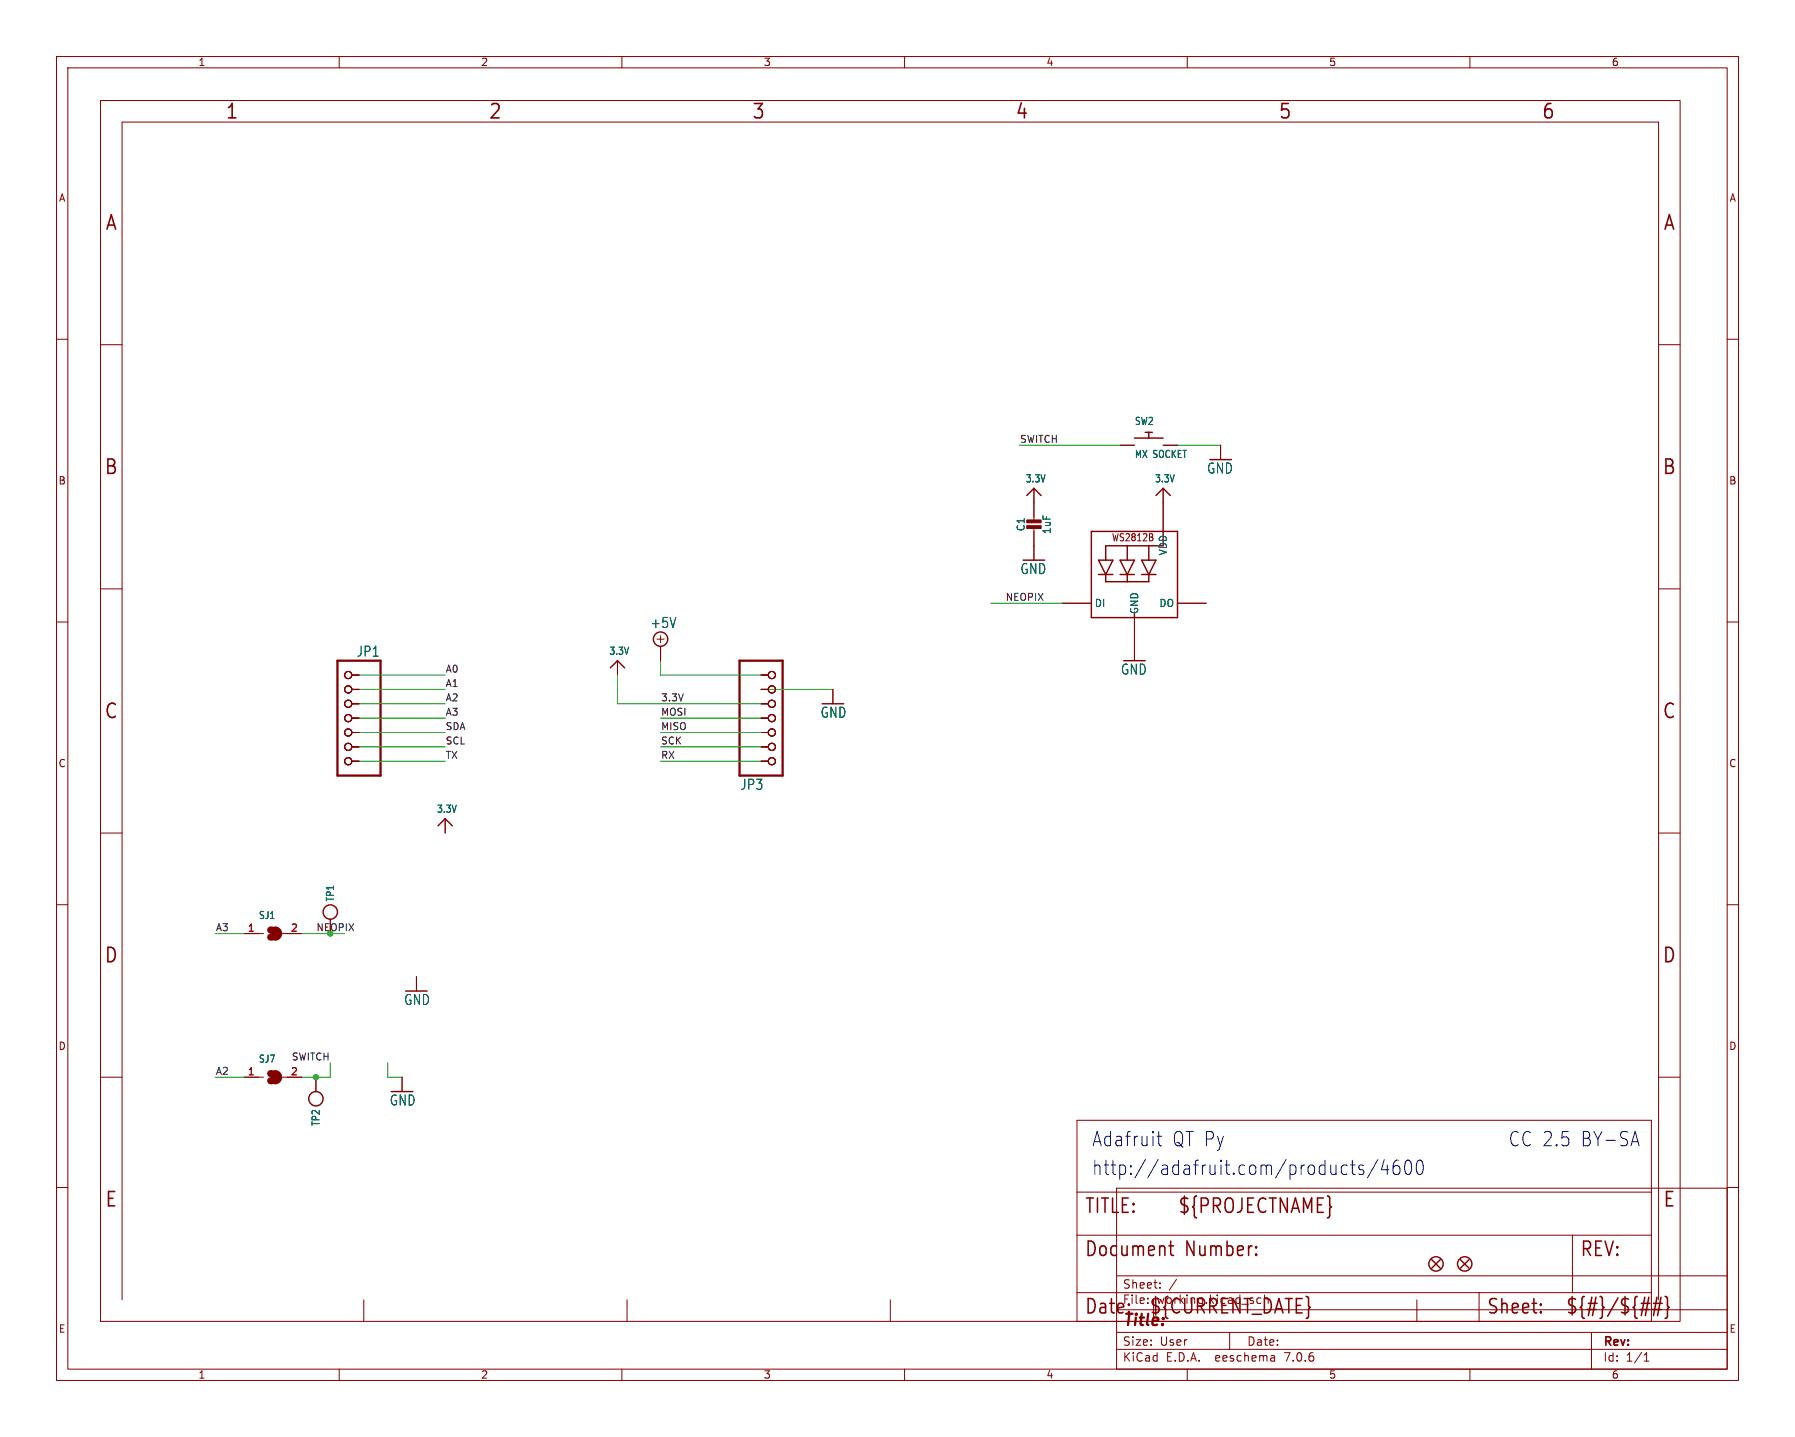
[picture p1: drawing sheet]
(kicad_sch (version 20230121) (generator eeschema)

 (paper "User" 317.5 254.127)

 (lib_symbols
  (symbol "working-eagle-import:+5V" (power) (in_bom yes) (on_board yes)
   (property "Reference" "#SUPPLY" (at 0 0 0) (effects (font (size 1.27 1.27)) hide))
   (property "Value" "+5V" (at -1.905 3.175 0) (effects (font (size 1.778 1.5113)) (justify left bottom)))
   (property "Footprint" "" (at 0 0 0) (effects (font (size 1.27 1.27)) hide))
   (property "Datasheet" "" (at 0 0 0) (effects (font (size 1.27 1.27)) hide))
   (property "ki_locked" "" (at 0 0 0) (effects (font (size 1.27 1.27))))
   (symbol "+5V_1_0"
    (polyline (pts (xy -0.635 1.27) (xy 0.635 1.27)) (stroke (width 0.1524) (type solid)) (fill (type none)))
    (polyline (pts (xy 0 0.635) (xy 0 1.905)) (stroke (width 0.1524) (type solid)) (fill (type none)))
    (circle (center 0 1.27) (radius 1.27) (stroke (width 0.254) (type solid)) (fill (type none)))
    (pin power_in line (at 0 -2.54 90) (length 2.54) (name "+5V" (effects (font (size 0 0)))) (number "1" (effects (font (size 0 0)))))))
  (symbol "working-eagle-import:3.3V" (power) (in_bom yes) (on_board yes)
   (property "Reference" "" (at 0 0 0) (effects (font (size 1.27 1.27)) hide))
   (property "Value" "3.3V" (at -1.524 1.016 0) (effects (font (size 1.27 1.0795)) (justify left bottom)))
   (property "Footprint" "" (at 0 0 0) (effects (font (size 1.27 1.27)) hide))
   (property "Datasheet" "" (at 0 0 0) (effects (font (size 1.27 1.27)) hide))
   (property "ki_locked" "" (at 0 0 0) (effects (font (size 1.27 1.27))))
   (symbol "3.3V_1_0"
    (polyline (pts (xy -1.27 -1.27) (xy 0 0)) (stroke (width 0.254) (type solid)) (fill (type none)))
    (polyline (pts (xy 0 0) (xy 1.27 -1.27)) (stroke (width 0.254) (type solid)) (fill (type none)))
    (pin power_in line (at 0 -2.54 90) (length 2.54) (name "3.3V" (effects (font (size 0 0)))) (number "1" (effects (font (size 0 0)))))))
  (symbol "working-eagle-import:CAP_CERAMIC0603_NO" (in_bom yes) (on_board yes)
   (property "Reference" "C" (at -2.29 1.25 90) (effects (font (size 1.27 1.27))))
   (property "Value" "" (at 2.3 1.25 90) (effects (font (size 1.27 1.27))))
   (property "Footprint" "working:0603-NO" (at 0 0 0) (effects (font (size 1.27 1.27)) hide))
   (property "Datasheet" "" (at 0 0 0) (effects (font (size 1.27 1.27)) hide))
   (property "ki_locked" "" (at 0 0 0) (effects (font (size 1.27 1.27))))
   (symbol "CAP_CERAMIC0603_NO_1_0"
    (rectangle (start -1.27 0.508) (end 1.27 1.016) (stroke (width 0) (type default)) (fill (type outline)))
    (rectangle (start -1.27 1.524) (end 1.27 2.032) (stroke (width 0) (type default)) (fill (type outline)))
    (polyline (pts (xy 0 0.762) (xy 0 0)) (stroke (width 0.1524) (type solid)) (fill (type none)))
    (polyline (pts (xy 0 2.54) (xy 0 1.778)) (stroke (width 0.1524) (type solid)) (fill (type none)))
    (pin passive line (at 0 5.08 270) (length 2.54) (name "1" (effects (font (size 0 0)))) (number "1" (effects (font (size 0 0)))))
    (pin passive line (at 0 -2.54 90) (length 2.54) (name "2" (effects (font (size 0 0)))) (number "2" (effects (font (size 0 0)))))))
  (symbol "working-eagle-import:FIDUCIAL_1MM" (in_bom yes) (on_board yes)
   (property "Reference" "FID" (at 0 0 0) (effects (font (size 1.27 1.27)) hide))
   (property "Value" "" (at 0 0 0) (effects (font (size 1.27 1.27)) hide))
   (property "Footprint" "working:FIDUCIAL_1MM" (at 0 0 0) (effects (font (size 1.27 1.27)) hide))
   (property "Datasheet" "" (at 0 0 0) (effects (font (size 1.27 1.27)) hide))
   (property "ki_locked" "" (at 0 0 0) (effects (font (size 1.27 1.27))))
   (symbol "FIDUCIAL_1MM_1_0"
    (polyline (pts (xy -0.762 0.762) (xy 0.762 -0.762)) (stroke (width 0.254) (type solid)) (fill (type none)))
    (polyline (pts (xy 0.762 0.762) (xy -0.762 -0.762)) (stroke (width 0.254) (type solid)) (fill (type none)))
    (circle (center 0 0) (radius 1.27) (stroke (width 0.254) (type solid)) (fill (type none)))))
  (symbol "working-eagle-import:FRAME_A_L" (in_bom yes) (on_board yes)
   (property "Reference" "#FRAME" (at 0 0 0) (effects (font (size 1.27 1.27)) hide))
   (property "Value" "" (at 0 0 0) (effects (font (size 1.27 1.27)) hide))
   (property "Footprint" "" (at 0 0 0) (effects (font (size 1.27 1.27)) hide))
   (property "Datasheet" "" (at 0 0 0) (effects (font (size 1.27 1.27)) hide))
   (property "ki_locked" "" (at 0 0 0) (effects (font (size 1.27 1.27))))
   (symbol "FRAME_A_L_1_0"
    (polyline (pts (xy 0 43.18) (xy 3.81 43.18)) (stroke (width 0) (type default)) (fill (type none)))
    (polyline (pts (xy 0 86.36) (xy 3.81 86.36)) (stroke (width 0) (type default)) (fill (type none)))
    (polyline (pts (xy 0 129.54) (xy 3.81 129.54)) (stroke (width 0) (type default)) (fill (type none)))
    (polyline (pts (xy 0 172.72) (xy 3.81 172.72)) (stroke (width 0) (type default)) (fill (type none)))
    (polyline (pts (xy 3.81 3.81) (xy 3.81 212.09)) (stroke (width 0) (type default)) (fill (type none)))
    (polyline (pts (xy 46.5667 0) (xy 46.5667 3.81)) (stroke (width 0) (type default)) (fill (type none)))
    (polyline (pts (xy 93.1333 0) (xy 93.1333 3.81)) (stroke (width 0) (type default)) (fill (type none)))
    (polyline (pts (xy 139.7 0) (xy 139.7 3.81)) (stroke (width 0) (type default)) (fill (type none)))
    (polyline (pts (xy 186.2667 0) (xy 186.2667 3.81)) (stroke (width 0) (type default)) (fill (type none)))
    (polyline (pts (xy 232.8333 0) (xy 232.8333 3.81)) (stroke (width 0) (type default)) (fill (type none)))
    (polyline (pts (xy 275.59 3.81) (xy 275.59 212.09)) (stroke (width 0) (type default)) (fill (type none)))
    (polyline (pts (xy 275.59 43.18) (xy 279.4 43.18)) (stroke (width 0) (type default)) (fill (type none)))
    (polyline (pts (xy 275.59 86.36) (xy 279.4 86.36)) (stroke (width 0) (type default)) (fill (type none)))
    (polyline (pts (xy 275.59 129.54) (xy 279.4 129.54)) (stroke (width 0) (type default)) (fill (type none)))
    (polyline (pts (xy 275.59 172.72) (xy 279.4 172.72)) (stroke (width 0) (type default)) (fill (type none)))
    (polyline (pts (xy 275.59 212.09) (xy 3.81 212.09)) (stroke (width 0) (type default)) (fill (type none)))
    (polyline (pts (xy 0 0) (xy 279.4 0) (xy 279.4 215.9) (xy 0 215.9) (xy 0 0)) (stroke (width 0) (type default)) (fill (type none)))
    (text "1" (at 23.2833 213.995 0) (effects (font (size 2.54 2.286))))
    (text "2" (at 69.85 213.995 0) (effects (font (size 2.54 2.286))))
    (text "3" (at 116.4167 213.995 0) (effects (font (size 2.54 2.286))))
    (text "4" (at 162.9833 213.995 0) (effects (font (size 2.54 2.286))))
    (text "5" (at 209.55 213.995 0) (effects (font (size 2.54 2.286))))
    (text "6" (at 256.1167 213.995 0) (effects (font (size 2.54 2.286))))
    (text "A" (at 1.905 194.31 0) (effects (font (size 2.54 2.286))))
    (text "A" (at 277.495 194.31 0) (effects (font (size 2.54 2.286))))
    (text "B" (at 1.905 151.13 0) (effects (font (size 2.54 2.286))))
    (text "B" (at 277.495 151.13 0) (effects (font (size 2.54 2.286))))
    (text "C" (at 1.905 107.95 0) (effects (font (size 2.54 2.286))))
    (text "C" (at 277.495 107.95 0) (effects (font (size 2.54 2.286))))
    (text "D" (at 1.905 64.77 0) (effects (font (size 2.54 2.286))))
    (text "D" (at 277.495 64.77 0) (effects (font (size 2.54 2.286))))
    (text "E" (at 1.905 21.59 0) (effects (font (size 2.54 2.286))))
    (text "E" (at 277.495 21.59 0) (effects (font (size 2.54 2.286)))))
   (symbol "FRAME_A_L_2_0"
    (polyline (pts (xy 0 0) (xy 0 5.08)) (stroke (width 0.1016) (type solid)) (fill (type none)))
    (polyline (pts (xy 0 0) (xy 71.12 0)) (stroke (width 0.1016) (type solid)) (fill (type none)))
    (polyline (pts (xy 0 5.08) (xy 0 15.24)) (stroke (width 0.1016) (type solid)) (fill (type none)))
    (polyline (pts (xy 0 5.08) (xy 71.12 5.08)) (stroke (width 0.1016) (type solid)) (fill (type none)))
    (polyline (pts (xy 0 15.24) (xy 0 22.86)) (stroke (width 0.1016) (type solid)) (fill (type none)))
    (polyline (pts (xy 0 22.86) (xy 0 35.56)) (stroke (width 0.1016) (type solid)) (fill (type none)))
    (polyline (pts (xy 0 22.86) (xy 101.6 22.86)) (stroke (width 0.1016) (type solid)) (fill (type none)))
    (polyline (pts (xy 71.12 0) (xy 101.6 0)) (stroke (width 0.1016) (type solid)) (fill (type none)))
    (polyline (pts (xy 71.12 5.08) (xy 71.12 0)) (stroke (width 0.1016) (type solid)) (fill (type none)))
    (polyline (pts (xy 71.12 5.08) (xy 87.63 5.08)) (stroke (width 0.1016) (type solid)) (fill (type none)))
    (polyline (pts (xy 87.63 5.08) (xy 101.6 5.08)) (stroke (width 0.1016) (type solid)) (fill (type none)))
    (polyline (pts (xy 87.63 15.24) (xy 0 15.24)) (stroke (width 0.1016) (type solid)) (fill (type none)))
    (polyline (pts (xy 87.63 15.24) (xy 87.63 5.08)) (stroke (width 0.1016) (type solid)) (fill (type none)))
    (polyline (pts (xy 101.6 5.08) (xy 101.6 0)) (stroke (width 0.1016) (type solid)) (fill (type none)))
    (polyline (pts (xy 101.6 15.24) (xy 87.63 15.24)) (stroke (width 0.1016) (type solid)) (fill (type none)))
    (polyline (pts (xy 101.6 15.24) (xy 101.6 5.08)) (stroke (width 0.1016) (type solid)) (fill (type none)))
    (polyline (pts (xy 101.6 22.86) (xy 101.6 15.24)) (stroke (width 0.1016) (type solid)) (fill (type none)))
    (polyline (pts (xy 101.6 35.56) (xy 0 35.56)) (stroke (width 0.1016) (type solid)) (fill (type none)))
    (polyline (pts (xy 101.6 35.56) (xy 101.6 22.86)) (stroke (width 0.1016) (type solid)) (fill (type none)))
    (text "${#}/${##}" (at 86.36 1.27 0) (effects (font (size 2.54 2.159)) (justify left bottom)))
    (text "${CURRENT_DATE}" (at 12.7 1.27 0) (effects (font (size 2.54 2.159)) (justify left bottom)))
    (text "${PROJECTNAME}" (at 17.78 19.05 0) (effects (font (size 2.54 2.159)) (justify left bottom)))
    (text "Date:" (at 1.27 1.27 0) (effects (font (size 2.54 2.159)) (justify left bottom)))
    (text "Document Number:" (at 1.27 11.43 0) (effects (font (size 2.54 2.159)) (justify left bottom)))
    (text "REV:" (at 88.9 11.43 0) (effects (font (size 2.54 2.159)) (justify left bottom)))
    (text "Sheet:" (at 72.39 1.27 0) (effects (font (size 2.54 2.159)) (justify left bottom)))
    (text "TITLE:" (at 1.27 19.05 0) (effects (font (size 2.54 2.159)) (justify left bottom)))))
  (symbol "working-eagle-import:GND" (power) (in_bom yes) (on_board yes)
   (property "Reference" "#GND" (at 0 0 0) (effects (font (size 1.27 1.27)) hide))
   (property "Value" "GND" (at -2.54 -2.54 0) (effects (font (size 1.778 1.5113)) (justify left bottom)))
   (property "Footprint" "" (at 0 0 0) (effects (font (size 1.27 1.27)) hide))
   (property "Datasheet" "" (at 0 0 0) (effects (font (size 1.27 1.27)) hide))
   (property "ki_locked" "" (at 0 0 0) (effects (font (size 1.27 1.27))))
   (symbol "GND_1_0"
    (polyline (pts (xy -1.905 0) (xy 1.905 0)) (stroke (width 0.254) (type solid)) (fill (type none)))
    (pin power_in line (at 0 2.54 270) (length 2.54) (name "GND" (effects (font (size 0 0)))) (number "1" (effects (font (size 0 0)))))))
  (symbol "working-eagle-import:HEADER-1X7_CASTEL" (in_bom yes) (on_board yes)
   (property "Reference" "JP" (at -6.35 10.795 0) (effects (font (size 1.778 1.5113)) (justify left bottom)))
   (property "Value" "" (at -6.35 -12.7 0) (effects (font (size 1.778 1.5113)) (justify left bottom)))
   (property "Footprint" "working:1X07_CASTEL" (at 0 0 0) (effects (font (size 1.27 1.27)) hide))
   (property "Datasheet" "" (at 0 0 0) (effects (font (size 1.27 1.27)) hide))
   (property "ki_locked" "" (at 0 0 0) (effects (font (size 1.27 1.27))))
   (symbol "HEADER-1X7_CASTEL_1_0"
    (polyline (pts (xy -6.35 -10.16) (xy 1.27 -10.16)) (stroke (width 0.4064) (type solid)) (fill (type none)))
    (polyline (pts (xy -6.35 10.16) (xy -6.35 -10.16)) (stroke (width 0.4064) (type solid)) (fill (type none)))
    (polyline (pts (xy 1.27 -10.16) (xy 1.27 10.16)) (stroke (width 0.4064) (type solid)) (fill (type none)))
    (polyline (pts (xy 1.27 10.16) (xy -6.35 10.16)) (stroke (width 0.4064) (type solid)) (fill (type none)))
    (pin passive inverted (at -2.54 7.62 0) (length 2.54) (name "1" (effects (font (size 0 0)))) (number "1" (effects (font (size 0 0)))))
    (pin passive inverted (at -2.54 7.62 0) (length 2.54) (name "1" (effects (font (size 0 0)))) (number "1C" (effects (font (size 0 0)))))
    (pin passive inverted (at -2.54 5.08 0) (length 2.54) (name "2" (effects (font (size 0 0)))) (number "2" (effects (font (size 0 0)))))
    (pin passive inverted (at -2.54 5.08 0) (length 2.54) (name "2" (effects (font (size 0 0)))) (number "2C" (effects (font (size 0 0)))))
    (pin passive inverted (at -2.54 2.54 0) (length 2.54) (name "3" (effects (font (size 0 0)))) (number "3" (effects (font (size 0 0)))))
    (pin passive inverted (at -2.54 2.54 0) (length 2.54) (name "3" (effects (font (size 0 0)))) (number "3C" (effects (font (size 0 0)))))
    (pin passive inverted (at -2.54 0 0) (length 2.54) (name "4" (effects (font (size 0 0)))) (number "4" (effects (font (size 0 0)))))
    (pin passive inverted (at -2.54 0 0) (length 2.54) (name "4" (effects (font (size 0 0)))) (number "4C" (effects (font (size 0 0)))))
    (pin passive inverted (at -2.54 -2.54 0) (length 2.54) (name "5" (effects (font (size 0 0)))) (number "5" (effects (font (size 0 0)))))
    (pin passive inverted (at -2.54 -2.54 0) (length 2.54) (name "5" (effects (font (size 0 0)))) (number "5C" (effects (font (size 0 0)))))
    (pin passive inverted (at -2.54 -5.08 0) (length 2.54) (name "6" (effects (font (size 0 0)))) (number "6" (effects (font (size 0 0)))))
    (pin passive inverted (at -2.54 -5.08 0) (length 2.54) (name "6" (effects (font (size 0 0)))) (number "6C" (effects (font (size 0 0)))))
    (pin passive inverted (at -2.54 -7.62 0) (length 2.54) (name "7" (effects (font (size 0 0)))) (number "7" (effects (font (size 0 0)))))
    (pin passive inverted (at -2.54 -7.62 0) (length 2.54) (name "7" (effects (font (size 0 0)))) (number "7C" (effects (font (size 0 0)))))))
  (symbol "working-eagle-import:SOLDERJUMPERCLOSED" (in_bom yes) (on_board yes)
   (property "Reference" "SJ" (at -2.54 2.54 0) (effects (font (size 1.27 1.0795)) (justify left bottom)))
   (property "Value" "" (at -2.54 -3.81 0) (effects (font (size 1.27 1.0795)) (justify left bottom)))
   (property "Footprint" "working:SOLDERJUMPER_CLOSEDWIRE" (at 0 0 0) (effects (font (size 1.27 1.27)) hide))
   (property "Datasheet" "" (at 0 0 0) (effects (font (size 1.27 1.27)) hide))
   (property "ki_locked" "" (at 0 0 0) (effects (font (size 1.27 1.27))))
   (symbol "SOLDERJUMPERCLOSED_1_0"
    (arc (start -0.381 -0.635) (mid 0.2541 -0.0001) (end -0.3808 0.635) (stroke (width 1.27) (type solid)) (fill (type none)))
    (polyline (pts (xy -2.54 0) (xy -1.651 0)) (stroke (width 0.1524) (type solid)) (fill (type none)))
    (polyline (pts (xy 2.54 0) (xy 1.651 0)) (stroke (width 0.1524) (type solid)) (fill (type none)))
    (arc (start 0.3808 -0.635) (mid 1.0132 -0.0001) (end 0.381 0.635) (stroke (width 1.27) (type solid)) (fill (type none)))
    (pin passive line (at -5.08 0 0) (length 2.54) (name "1" (effects (font (size 0 0)))) (number "1" (effects (font (size 1.27 1.27)))))
    (pin passive line (at 5.08 0 180) (length 2.54) (name "2" (effects (font (size 0 0)))) (number "2" (effects (font (size 1.27 1.27)))))))
  (symbol "working-eagle-import:SWITCH_PUSHBUTTON_KAILH_SOCKET" (in_bom yes) (on_board yes)
   (property "Reference" "SW" (at -2.54 3.556 0) (effects (font (size 1.27 1.0795)) (justify left bottom)))
   (property "Value" "" (at -2.54 -2.286 0) (effects (font (size 1.27 1.0795)) (justify left bottom)))
   (property "Footprint" "working:KAILH_SOCKET" (at 0 0 0) (effects (font (size 1.27 1.27)) hide))
   (property "Datasheet" "" (at 0 0 0) (effects (font (size 1.27 1.27)) hide))
   (property "ki_locked" "" (at 0 0 0) (effects (font (size 1.27 1.27))))
   (symbol "SWITCH_PUSHBUTTON_KAILH_SOCKET_1_0"
    (polyline (pts (xy -2.54 1.27) (xy 0 1.27)) (stroke (width 0.254) (type solid)) (fill (type none)))
    (polyline (pts (xy -0.635 2.286) (xy 0 2.286)) (stroke (width 0.254) (type solid)) (fill (type none)))
    (polyline (pts (xy 0 1.27) (xy 0 2.286)) (stroke (width 0.254) (type solid)) (fill (type none)))
    (polyline (pts (xy 0 1.27) (xy 2.54 1.27)) (stroke (width 0.254) (type solid)) (fill (type none)))
    (polyline (pts (xy 0 2.286) (xy 0.635 2.286)) (stroke (width 0.254) (type solid)) (fill (type none)))
    (pin passive line (at -5.08 0 0) (length 2.54) (name "P$1" (effects (font (size 0 0)))) (number "1" (effects (font (size 0 0)))))
    (pin passive line (at 5.08 0 180) (length 2.54) (name "P$2" (effects (font (size 0 0)))) (number "2" (effects (font (size 0 0)))))))
  (symbol "working-eagle-import:TESTPOINT1.5X2.0MM_NOCREAM" (in_bom yes) (on_board yes)
   (property "Reference" "TP" (at 0 5.588 90) (effects (font (size 1.27 1.0795)) (justify left)))
   (property "Value" "" (at 1.651 5.588 90) (effects (font (size 1.27 1.0795)) (justify left)))
   (property "Footprint" "working:PAD-1.5X2.0" (at 0 0 0) (effects (font (size 1.27 1.27)) hide))
   (property "Datasheet" "" (at 0 0 0) (effects (font (size 1.27 1.27)) hide))
   (property "ki_locked" "" (at 0 0 0) (effects (font (size 1.27 1.27))))
   (symbol "TESTPOINT1.5X2.0MM_NOCREAM_1_0"
    (circle (center 0 3.81) (radius 1.27) (stroke (width 0.254) (type solid)) (fill (type none)))
    (pin bidirectional line (at 0 0 90) (length 2.54) (name "P$1" (effects (font (size 0 0)))) (number "P$1" (effects (font (size 0 0)))))))
  (symbol "working-eagle-import:WS2812B_SK6812E" (in_bom yes) (on_board yes)
   (property "Reference" "LED" (at 0 0 0) (effects (font (size 1.27 1.27)) hide))
   (property "Value" "" (at 0 0 0) (effects (font (size 1.27 1.27)) hide))
   (property "Footprint" "working:NEO3535_REVERSE" (at 0 0 0) (effects (font (size 1.27 1.27)) hide))
   (property "Datasheet" "" (at 0 0 0) (effects (font (size 1.27 1.27)) hide))
   (property "ki_locked" "" (at 0 0 0) (effects (font (size 1.27 1.27))))
   (symbol "WS2812B_SK6812E_1_0"
    (polyline (pts (xy -7.62 -5.08) (xy 0 -5.08)) (stroke (width 0.254) (type solid)) (fill (type none)))
    (polyline (pts (xy -7.62 -2.54) (xy -7.62 -5.08)) (stroke (width 0.254) (type solid)) (fill (type none)))
    (polyline (pts (xy -7.62 10.16) (xy -7.62 -2.54)) (stroke (width 0.254) (type solid)) (fill (type none)))
    (polyline (pts (xy -6.35 2.54) (xy -5.08 2.54)) (stroke (width 0.254) (type solid)) (fill (type none)))
    (polyline (pts (xy -6.35 5.08) (xy -5.08 5.08)) (stroke (width 0.254) (type solid)) (fill (type none)))
    (polyline (pts (xy -5.08 2.54) (xy -6.35 5.08)) (stroke (width 0.254) (type solid)) (fill (type none)))
    (polyline (pts (xy -5.08 2.54) (xy -5.08 1.27)) (stroke (width 0.254) (type solid)) (fill (type none)))
    (polyline (pts (xy -5.08 2.54) (xy -3.81 5.08)) (stroke (width 0.254) (type solid)) (fill (type none)))
    (polyline (pts (xy -5.08 5.08) (xy -3.81 5.08)) (stroke (width 0.254) (type solid)) (fill (type none)))
    (polyline (pts (xy -5.08 7.62) (xy -5.08 5.08)) (stroke (width 0.254) (type solid)) (fill (type none)))
    (polyline (pts (xy -3.81 2.54) (xy -5.08 2.54)) (stroke (width 0.254) (type solid)) (fill (type none)))
    (polyline (pts (xy -2.54 2.54) (xy -1.27 2.54)) (stroke (width 0.254) (type solid)) (fill (type none)))
    (polyline (pts (xy -2.54 5.08) (xy 0 5.08)) (stroke (width 0.254) (type solid)) (fill (type none)))
    (polyline (pts (xy -1.27 1.27) (xy -5.08 1.27)) (stroke (width 0.254) (type solid)) (fill (type none)))
    (polyline (pts (xy -1.27 2.54) (xy -2.54 5.08)) (stroke (width 0.254) (type solid)) (fill (type none)))
    (polyline (pts (xy -1.27 2.54) (xy -1.27 1.27)) (stroke (width 0.254) (type solid)) (fill (type none)))
    (polyline (pts (xy -1.27 2.54) (xy 0 2.54)) (stroke (width 0.254) (type solid)) (fill (type none)))
    (polyline (pts (xy -1.27 5.08) (xy -1.27 7.62)) (stroke (width 0.254) (type solid)) (fill (type none)))
    (polyline (pts (xy -1.27 7.62) (xy -5.08 7.62)) (stroke (width 0.254) (type solid)) (fill (type none)))
    (polyline (pts (xy 0 -5.08) (xy 7.62 -5.08)) (stroke (width 0.254) (type solid)) (fill (type none)))
    (polyline (pts (xy 0 -4.064) (xy 0 -5.08)) (stroke (width 0.254) (type solid)) (fill (type none)))
    (polyline (pts (xy 0 5.08) (xy -1.27 2.54)) (stroke (width 0.254) (type solid)) (fill (type none)))
    (polyline (pts (xy 1.27 5.08) (xy 2.54 2.54)) (stroke (width 0.254) (type solid)) (fill (type none)))
    (polyline (pts (xy 1.27 5.08) (xy 2.54 5.08)) (stroke (width 0.254) (type solid)) (fill (type none)))
    (polyline (pts (xy 2.54 1.27) (xy -1.27 1.27)) (stroke (width 0.254) (type solid)) (fill (type none)))
    (polyline (pts (xy 2.54 2.54) (xy 1.27 2.54)) (stroke (width 0.254) (type solid)) (fill (type none)))
    (polyline (pts (xy 2.54 2.54) (xy 2.54 1.27)) (stroke (width 0.254) (type solid)) (fill (type none)))
    (polyline (pts (xy 2.54 2.54) (xy 3.81 2.54)) (stroke (width 0.254) (type solid)) (fill (type none)))
    (polyline (pts (xy 2.54 2.54) (xy 3.81 5.08)) (stroke (width 0.254) (type solid)) (fill (type none)))
    (polyline (pts (xy 2.54 5.08) (xy 2.54 7.62)) (stroke (width 0.254) (type solid)) (fill (type none)))
    (polyline (pts (xy 2.54 7.62) (xy -1.27 7.62)) (stroke (width 0.254) (type solid)) (fill (type none)))
    (polyline (pts (xy 2.54 7.62) (xy 5.08 7.62)) (stroke (width 0.254) (type solid)) (fill (type none)))
    (polyline (pts (xy 3.81 5.08) (xy 2.54 5.08)) (stroke (width 0.254) (type solid)) (fill (type none)))
    (polyline (pts (xy 5.08 10.16) (xy -7.62 10.16)) (stroke (width 0.254) (type solid)) (fill (type none)))
    (polyline (pts (xy 5.08 10.16) (xy 5.08 7.62)) (stroke (width 0.254) (type solid)) (fill (type none)))
    (polyline (pts (xy 7.62 -5.08) (xy 7.62 -2.54)) (stroke (width 0.254) (type solid)) (fill (type none)))
    (polyline (pts (xy 7.62 -2.54) (xy 7.62 10.16)) (stroke (width 0.254) (type solid)) (fill (type none)))
    (polyline (pts (xy 7.62 10.16) (xy 5.08 10.16)) (stroke (width 0.254) (type solid)) (fill (type none)))
    (text "WS2812B" (at -4.064 8.382 0) (effects (font (size 1.27 1.0795)) (justify left bottom)))
    (pin power_in line (at 5.08 15.24 270) (length 5.08) (name "VDD" (effects (font (size 1.27 1.27)))) (number "1-VDD" (effects (font (size 0 0)))))
    (pin output line (at 12.7 -2.54 180) (length 5.08) (name "DO" (effects (font (size 1.27 1.27)))) (number "2-DOUT" (effects (font (size 0 0)))))
    (pin power_in line (at 0 -10.16 90) (length 5.08) (name "GND" (effects (font (size 1.27 1.27)))) (number "3-GND" (effects (font (size 0 0)))))
    (pin input line (at -12.7 -2.54 0) (length 5.08) (name "DI" (effects (font (size 1.27 1.27)))) (number "4-DIN" (effects (font (size 0 0))))))))

 (junction (at 58.42 165.1) (diameter 0) (color 0 0 0 0))
 (junction (at 55.88 190.5) (diameter 0) (color 0 0 0 0))

 (wire (pts (xy 116.84 132.08) (xy 134.62 132.08)) (stroke (width 0.1524) (type solid)))
 (wire (pts (xy 134.62 124.46) (xy 109.22 124.46)) (stroke (width 0.1524) (type solid)))
 (wire (pts (xy 58.42 165.1) (xy 53.34 165.1)) (stroke (width 0.1524) (type solid)))
 (wire (pts (xy 78.74 124.46) (xy 63.5 124.46)) (stroke (width 0.1524) (type solid)))
 (wire (pts (xy 198.12 78.74) (xy 180.34 78.74)) (stroke (width 0.1524) (type solid)))
 (wire (pts (xy 134.62 121.92) (xy 147.32 121.92)) (stroke (width 0.1524) (type solid)))
 (wire (pts (xy 43.18 190.5) (xy 38.1 190.5)) (stroke (width 0.1524) (type solid)))
 (wire (pts (xy 116.84 119.38) (xy 116.84 116.84)) (stroke (width 0.1524) (type solid)))
 (wire (pts (xy 134.62 129.54) (xy 116.84 129.54)) (stroke (width 0.1524) (type solid)))
 (wire (pts (xy 63.5 127) (xy 78.74 127)) (stroke (width 0.1524) (type solid)))
 (wire (pts (xy 109.22 124.46) (xy 109.22 119.38)) (stroke (width 0.1524) (type solid)))
 (wire (pts (xy 187.96 106.68) (xy 175.26 106.68)) (stroke (width 0.1524) (type solid)))
 (wire (pts (xy 134.62 134.62) (xy 116.84 134.62)) (stroke (width 0.1524) (type solid)))
 (wire (pts (xy 68.58 187.96) (xy 68.58 190.5)) (stroke (width 0.1524) (type solid)))
 (wire (pts (xy 215.9 78.74) (xy 208.28 78.74)) (stroke (width 0.1524) (type solid)))
 (wire (pts (xy 134.62 119.38) (xy 116.84 119.38)) (stroke (width 0.1524) (type solid)))
 (wire (pts (xy 63.5 119.38) (xy 78.74 119.38)) (stroke (width 0.1524) (type solid)))
 (wire (pts (xy 78.74 134.62) (xy 63.5 134.62)) (stroke (width 0.1524) (type solid)))
 (wire (pts (xy 58.42 190.5) (xy 55.88 190.5)) (stroke (width 0.1524) (type solid)))
 (wire (pts (xy 55.88 190.5) (xy 53.34 190.5)) (stroke (width 0.1524) (type solid)))
 (wire (pts (xy 43.18 165.1) (xy 38.1 165.1)) (stroke (width 0.1524) (type solid)))
 (wire (pts (xy 58.42 187.96) (xy 58.42 190.5)) (stroke (width 0.1524) (type solid)))
 (wire (pts (xy 63.5 132.08) (xy 78.74 132.08)) (stroke (width 0.1524) (type solid)))
 (wire (pts (xy 78.74 129.54) (xy 63.5 129.54)) (stroke (width 0.1524) (type solid)))
 (wire (pts (xy 116.84 127) (xy 134.62 127)) (stroke (width 0.1524) (type solid)))
 (wire (pts (xy 68.58 190.5) (xy 71.12 190.5)) (stroke (width 0.1524) (type solid)))
 (wire (pts (xy 60.96 165.1) (xy 58.42 165.1)) (stroke (width 0.1524) (type solid)))
 (wire (pts (xy 63.5 121.92) (xy 78.74 121.92)) (stroke (width 0.1524) (type solid)))

 (text "Adafruit QT Py" (at 193.04 203.2 0) (effects (font (size 2.54 2.159)) (justify left bottom)))
 (text "http://adafruit.com/products/4600" (at 193.04 208.28 0) (effects (font (size 2.54 2.159)) (justify left bottom)))
 (text "CC 2.5 BY-SA" (at 266.7 203.2 0) (effects (font (size 2.54 2.159)) (justify left bottom)))

 (label "A1" (at 78.74 121.92 0) (fields_autoplaced) (effects (font (size 1.2446 1.2446)) (justify left bottom)))
 (label "A3" (at 78.74 127 0) (fields_autoplaced) (effects (font (size 1.2446 1.2446)) (justify left bottom)))
 (label "TX" (at 78.74 134.62 0) (fields_autoplaced) (effects (font (size 1.2446 1.2446)) (justify left bottom)))
 (label "A3" (at 38.1 165.1 0) (fields_autoplaced) (effects (font (size 1.2446 1.2446)) (justify left bottom)))
 (label "MOSI" (at 116.84 127 0) (fields_autoplaced) (effects (font (size 1.2446 1.2446)) (justify left bottom)))
 (label "MISO" (at 116.84 129.54 0) (fields_autoplaced) (effects (font (size 1.2446 1.2446)) (justify left bottom)))
 (label "NEOPIX" (at 177.8 106.68 0) (fields_autoplaced) (effects (font (size 1.2446 1.2446)) (justify left bottom)))
 (label "SWITCH" (at 58.42 187.96 180) (fields_autoplaced) (effects (font (size 1.2446 1.2446)) (justify right bottom)))
 (label "A0" (at 78.74 119.38 0) (fields_autoplaced) (effects (font (size 1.2446 1.2446)) (justify left bottom)))
 (label "SWITCH" (at 180.34 78.74 0) (fields_autoplaced) (effects (font (size 1.2446 1.2446)) (justify left bottom)))
 (label "RX" (at 116.84 134.62 0) (fields_autoplaced) (effects (font (size 1.2446 1.2446)) (justify left bottom)))
 (label "SDA" (at 78.74 129.54 0) (fields_autoplaced) (effects (font (size 1.2446 1.2446)) (justify left bottom)))
 (label "NEOPIX" (at 55.88 165.1 0) (fields_autoplaced) (effects (font (size 1.2446 1.2446)) (justify left bottom)))
 (label "3.3V" (at 116.84 124.46 0) (fields_autoplaced) (effects (font (size 1.2446 1.2446)) (justify left bottom)))
 (label "SCL" (at 78.74 132.08 0) (fields_autoplaced) (effects (font (size 1.2446 1.2446)) (justify left bottom)))
 (label "A2" (at 78.74 124.46 0) (fields_autoplaced) (effects (font (size 1.2446 1.2446)) (justify left bottom)))
 (label "A2" (at 38.1 190.5 0) (fields_autoplaced) (effects (font (size 1.2446 1.2446)) (justify left bottom)))
 (label "SCK" (at 116.84 132.08 0) (fields_autoplaced) (effects (font (size 1.2446 1.2446)) (justify left bottom)))

 (symbol (lib_id "working-eagle-import:GND") (at 147.32 124.46 0) (mirror y) (unit 1) (in_bom yes) (on_board yes) (dnp no)
  (property "Reference" "#GND2" (at 147.32 124.46 0) (effects (font (size 1.27 1.27)) hide))
  (property "Value" "GND" (at 149.86 127 0) (effects (font (size 1.778 1.5113)) (justify left bottom)))
  (property "Footprint" "" (at 147.32 124.46 0) (effects (font (size 1.27 1.27)) hide))
  (property "Datasheet" "" (at 147.32 124.46 0) (effects (font (size 1.27 1.27)) hide)) (pin "1"))

 (symbol (lib_id "working-eagle-import:GND") (at 182.88 99.06 0) (unit 1) (in_bom yes) (on_board yes) (dnp no)
  (property "Reference" "#GND6" (at 182.88 99.06 0) (effects (font (size 1.27 1.27)) hide))
  (property "Value" "GND" (at 180.34 101.6 0) (effects (font (size 1.778 1.5113)) (justify left bottom)))
  (property "Footprint" "" (at 182.88 99.06 0) (effects (font (size 1.27 1.27)) hide))
  (property "Datasheet" "" (at 182.88 99.06 0) (effects (font (size 1.27 1.27)) hide)) (pin "1"))

 (symbol (lib_id "working-eagle-import:HEADER-1X7_CASTEL") (at 137.16 127 0) (mirror x) (unit 1) (in_bom yes) (on_board yes) (dnp no)
  (property "Reference" "JP3" (at 130.81 137.795 0) (effects (font (size 1.778 1.5113)) (justify left bottom)))
  (property "Value" "HEADER-1X7_CASTEL" (at 130.81 114.3 0) (effects (font (size 1.778 1.5113)) (justify left bottom) hide))
  (property "Footprint" "working:1X07_CASTEL" (at 137.16 127 0) (effects (font (size 1.27 1.27)) hide))
  (property "Datasheet" "" (at 137.16 127 0) (effects (font (size 1.27 1.27)) hide)) (pin "1") (pin "1C") (pin "2") (pin "2C") (pin "3") (pin "3C") (pin "4") (pin "4C") (pin "5") (pin "5C") (pin "6") (pin "6C") (pin "7") (pin "7C"))

 (symbol (lib_id "working-eagle-import:TESTPOINT1.5X2.0MM_NOCREAM") (at 55.88 190.5 180) (unit 1) (in_bom yes) (on_board yes) (dnp no)
  (property "Reference" "TP2" (at 55.88 196.088 90) (effects (font (size 1.27 1.0795)) (justify left)))
  (property "Value" "TESTPOINT1.5X2.0MM_NOCREAM" (at 54.229 196.088 90) (effects (font (size 1.27 1.0795)) (justify left) hide))
  (property "Footprint" "working:PAD-1.5X2.0" (at 55.88 190.5 0) (effects (font (size 1.27 1.27)) hide))
  (property "Datasheet" "" (at 55.88 190.5 0) (effects (font (size 1.27 1.27)) hide)) (pin "P$1"))

 (symbol (lib_id "working-eagle-import:GND") (at 71.12 193.04 0) (mirror y) (unit 1) (in_bom yes) (on_board yes) (dnp no)
  (property "Reference" "#GND3" (at 71.12 193.04 0) (effects (font (size 1.27 1.27)) hide))
  (property "Value" "GND" (at 73.66 195.58 0) (effects (font (size 1.778 1.5113)) (justify left bottom)))
  (property "Footprint" "" (at 71.12 193.04 0) (effects (font (size 1.27 1.27)) hide))
  (property "Datasheet" "" (at 71.12 193.04 0) (effects (font (size 1.27 1.27)) hide)) (pin "1"))

 (symbol (lib_id "working-eagle-import:3.3V") (at 182.88 86.36 0) (unit 1) (in_bom yes) (on_board yes) (dnp no)
  (property "Reference" "#U$9" (at 182.88 86.36 0) (effects (font (size 1.27 1.27)) hide))
  (property "Value" "3.3V" (at 181.356 85.344 0) (effects (font (size 1.27 1.0795)) (justify left bottom)))
  (property "Footprint" "" (at 182.88 86.36 0) (effects (font (size 1.27 1.27)) hide))
  (property "Datasheet" "" (at 182.88 86.36 0) (effects (font (size 1.27 1.27)) hide)) (pin "1"))

 (symbol (lib_id "working-eagle-import:SOLDERJUMPERCLOSED") (at 48.26 190.5 0) (unit 1) (in_bom yes) (on_board yes) (dnp no)
  (property "Reference" "SJ7" (at 45.72 187.96 0) (effects (font (size 1.27 1.0795)) (justify left bottom)))
  (property "Value" "SOLDERJUMPERCLOSED" (at 45.72 194.31 0) (effects (font (size 1.27 1.0795)) (justify left bottom) hide))
  (property "Footprint" "working:SOLDERJUMPER_CLOSEDWIRE" (at 48.26 190.5 0) (effects (font (size 1.27 1.27)) hide))
  (property "Datasheet" "" (at 48.26 190.5 0) (effects (font (size 1.27 1.27)) hide)) (pin "1") (pin "2"))

 (symbol (lib_id "working-eagle-import:+5V") (at 116.84 114.3 0) (unit 1) (in_bom yes) (on_board yes) (dnp no)
  (property "Reference" "#SUPPLY3" (at 116.84 114.3 0) (effects (font (size 1.27 1.27)) hide))
  (property "Value" "+5V" (at 114.935 111.125 0) (effects (font (size 1.778 1.5113)) (justify left bottom)))
  (property "Footprint" "" (at 116.84 114.3 0) (effects (font (size 1.27 1.27)) hide))
  (property "Datasheet" "" (at 116.84 114.3 0) (effects (font (size 1.27 1.27)) hide)) (pin "1"))

 (symbol (lib_id "working-eagle-import:WS2812B_SK6812E") (at 200.66 104.14 0) (unit 1) (in_bom yes) (on_board yes) (dnp no)
  (property "Reference" "LED2" (at 200.66 104.14 0) (effects (font (size 1.27 1.27)) hide))
  (property "Value" "WS2812B_SK6812E" (at 200.66 104.14 0) (effects (font (size 1.27 1.27)) hide))
  (property "Footprint" "working:NEO3535_REVERSE" (at 200.66 104.14 0) (effects (font (size 1.27 1.27)) hide))
  (property "Datasheet" "" (at 200.66 104.14 0) (effects (font (size 1.27 1.27)) hide)) (pin "1-VDD") (pin "2-DOUT") (pin "3-GND") (pin "4-DIN"))

 (symbol (lib_id "working-eagle-import:HEADER-1X7_CASTEL") (at 60.96 127 0) (mirror y) (unit 1) (in_bom yes) (on_board yes) (dnp no)
  (property "Reference" "JP1" (at 67.31 116.205 0) (effects (font (size 1.778 1.5113)) (justify left bottom)))
  (property "Value" "HEADER-1X7_CASTEL" (at 67.31 139.7 0) (effects (font (size 1.778 1.5113)) (justify left bottom) hide))
  (property "Footprint" "working:1X07_CASTEL" (at 60.96 127 0) (effects (font (size 1.27 1.27)) hide))
  (property "Datasheet" "" (at 60.96 127 0) (effects (font (size 1.27 1.27)) hide)) (pin "1") (pin "1C") (pin "2") (pin "2C") (pin "3") (pin "3C") (pin "4") (pin "4C") (pin "5") (pin "5C") (pin "6") (pin "6C") (pin "7") (pin "7C"))

 (symbol (lib_id "working-eagle-import:3.3V") (at 109.22 116.84 0) (unit 1) (in_bom yes) (on_board yes) (dnp no)
  (property "Reference" "#U$4" (at 109.22 116.84 0) (effects (font (size 1.27 1.27)) hide))
  (property "Value" "3.3V" (at 107.696 115.824 0) (effects (font (size 1.27 1.0795)) (justify left bottom)))
  (property "Footprint" "" (at 109.22 116.84 0) (effects (font (size 1.27 1.27)) hide))
  (property "Datasheet" "" (at 109.22 116.84 0) (effects (font (size 1.27 1.27)) hide)) (pin "1"))

 (symbol (lib_id "working-eagle-import:SWITCH_PUSHBUTTON_KAILH_SOCKET") (at 203.2 78.74 0) (unit 1) (in_bom yes) (on_board yes) (dnp no)
  (property "Reference" "SW2" (at 200.66 75.184 0) (effects (font (size 1.27 1.0795)) (justify left bottom)))
  (property "Value" "MX SOCKET" (at 200.66 81.026 0) (effects (font (size 1.27 1.0795)) (justify left bottom)))
  (property "Footprint" "working:KAILH_SOCKET" (at 203.2 78.74 0) (effects (font (size 1.27 1.27)) hide))
  (property "Datasheet" "" (at 203.2 78.74 0) (effects (font (size 1.27 1.27)) hide))
  (property "XOFFSET" "-.75" (at 203.2 78.74 0) (effects (font (size 1.27 1.27)) hide)) (pin "1") (pin "2"))

 (symbol (lib_id "working-eagle-import:3.3V") (at 78.74 144.78 0) (unit 1) (in_bom yes) (on_board yes) (dnp no)
  (property "Reference" "#U$1" (at 78.74 144.78 0) (effects (font (size 1.27 1.27)) hide))
  (property "Value" "3.3V" (at 77.216 143.764 0) (effects (font (size 1.27 1.0795)) (justify left bottom)))
  (property "Footprint" "" (at 78.74 144.78 0) (effects (font (size 1.27 1.27)) hide))
  (property "Datasheet" "" (at 78.74 144.78 0) (effects (font (size 1.27 1.27)) hide)) (pin "1"))

 (symbol (lib_id "working-eagle-import:TESTPOINT1.5X2.0MM_NOCREAM") (at 58.42 165.1 0) (unit 1) (in_bom yes) (on_board yes) (dnp no)
  (property "Reference" "TP1" (at 58.42 159.512 90) (effects (font (size 1.27 1.0795)) (justify left)))
  (property "Value" "TESTPOINT1.5X2.0MM_NOCREAM" (at 60.071 159.512 90) (effects (font (size 1.27 1.0795)) (justify left) hide))
  (property "Footprint" "working:PAD-1.5X2.0" (at 58.42 165.1 0) (effects (font (size 1.27 1.27)) hide))
  (property "Datasheet" "" (at 58.42 165.1 0) (effects (font (size 1.27 1.27)) hide)) (pin "P$1"))

 (symbol (lib_id "working-eagle-import:3.3V") (at 205.74 86.36 0) (unit 1) (in_bom yes) (on_board yes) (dnp no)
  (property "Reference" "#U$10" (at 205.74 86.36 0) (effects (font (size 1.27 1.27)) hide))
  (property "Value" "3.3V" (at 204.216 85.344 0) (effects (font (size 1.27 1.0795)) (justify left bottom)))
  (property "Footprint" "" (at 205.74 86.36 0) (effects (font (size 1.27 1.27)) hide))
  (property "Datasheet" "" (at 205.74 86.36 0) (effects (font (size 1.27 1.27)) hide)) (pin "1"))

 (symbol (lib_id "working-eagle-import:FRAME_A_L") (at 17.78 233.68 0) (unit 1) (in_bom yes) (on_board yes) (dnp no)
  (property "Reference" "#FRAME1" (at 17.78 233.68 0) (effects (font (size 1.27 1.27)) hide))
  (property "Value" "FRAME_A_L" (at 17.78 233.68 0) (effects (font (size 1.27 1.27)) hide))
  (property "Footprint" "" (at 17.78 233.68 0) (effects (font (size 1.27 1.27)) hide))
  (property "Datasheet" "" (at 17.78 233.68 0) (effects (font (size 1.27 1.27)) hide)))

 (symbol (lib_id "working-eagle-import:GND") (at 73.66 175.26 0) (mirror y) (unit 1) (in_bom yes) (on_board yes) (dnp no)
  (property "Reference" "#GND1" (at 73.66 175.26 0) (effects (font (size 1.27 1.27)) hide))
  (property "Value" "GND" (at 76.2 177.8 0) (effects (font (size 1.778 1.5113)) (justify left bottom)))
  (property "Footprint" "" (at 73.66 175.26 0) (effects (font (size 1.27 1.27)) hide))
  (property "Datasheet" "" (at 73.66 175.26 0) (effects (font (size 1.27 1.27)) hide)) (pin "1"))

 (symbol (lib_id "working-eagle-import:GND") (at 215.9 81.28 0) (unit 1) (in_bom yes) (on_board yes) (dnp no)
  (property "Reference" "#GND5" (at 215.9 81.28 0) (effects (font (size 1.27 1.27)) hide))
  (property "Value" "GND" (at 213.36 83.82 0) (effects (font (size 1.778 1.5113)) (justify left bottom)))
  (property "Footprint" "" (at 215.9 81.28 0) (effects (font (size 1.27 1.27)) hide))
  (property "Datasheet" "" (at 215.9 81.28 0) (effects (font (size 1.27 1.27)) hide)) (pin "1"))

 (symbol (lib_id "working-eagle-import:FIDUCIAL_1MM") (at 254 223.52 0) (unit 1) (in_bom yes) (on_board yes) (dnp no)
  (property "Reference" "U$8" (at 254 223.52 0) (effects (font (size 1.27 1.27)) hide))
  (property "Value" "FIDUCIAL_1MM" (at 254 223.52 0) (effects (font (size 1.27 1.27)) hide))
  (property "Footprint" "working:FIDUCIAL_1MM" (at 254 223.52 0) (effects (font (size 1.27 1.27)) hide))
  (property "Datasheet" "" (at 254 223.52 0) (effects (font (size 1.27 1.27)) hide)))

 (symbol (lib_id "working-eagle-import:FRAME_A_L") (at 190.5 233.68 0) (unit 2) (in_bom yes) (on_board yes) (dnp no)
  (property "Reference" "#FRAME1" (at 190.5 233.68 0) (effects (font (size 1.27 1.27)) hide))
  (property "Value" "FRAME_A_L" (at 190.5 233.68 0) (effects (font (size 1.27 1.27)) hide))
  (property "Footprint" "" (at 190.5 233.68 0) (effects (font (size 1.27 1.27)) hide))
  (property "Datasheet" "" (at 190.5 233.68 0) (effects (font (size 1.27 1.27)) hide)))

 (symbol (lib_id "working-eagle-import:CAP_CERAMIC0603_NO") (at 182.88 93.98 0) (unit 1) (in_bom yes) (on_board yes) (dnp no)
  (property "Reference" "C1" (at 180.59 92.73 90) (effects (font (size 1.27 1.27))))
  (property "Value" "1uF" (at 185.18 92.73 90) (effects (font (size 1.27 1.27))))
  (property "Footprint" "working:0603-NO" (at 182.88 93.98 0) (effects (font (size 1.27 1.27)) hide))
  (property "Datasheet" "" (at 182.88 93.98 0) (effects (font (size 1.27 1.27)) hide)) (pin "1") (pin "2"))

 (symbol (lib_id "working-eagle-import:FIDUCIAL_1MM") (at 259.08 223.52 0) (unit 1) (in_bom yes) (on_board yes) (dnp no)
  (property "Reference" "U$6" (at 259.08 223.52 0) (effects (font (size 1.27 1.27)) hide))
  (property "Value" "FIDUCIAL_1MM" (at 259.08 223.52 0) (effects (font (size 1.27 1.27)) hide))
  (property "Footprint" "working:FIDUCIAL_1MM" (at 259.08 223.52 0) (effects (font (size 1.27 1.27)) hide))
  (property "Datasheet" "" (at 259.08 223.52 0) (effects (font (size 1.27 1.27)) hide)))

 (symbol (lib_id "working-eagle-import:SOLDERJUMPERCLOSED") (at 48.26 165.1 0) (unit 1) (in_bom yes) (on_board yes) (dnp no)
  (property "Reference" "SJ1" (at 45.72 162.56 0) (effects (font (size 1.27 1.0795)) (justify left bottom)))
  (property "Value" "SOLDERJUMPERCLOSED" (at 45.72 168.91 0) (effects (font (size 1.27 1.0795)) (justify left bottom) hide))
  (property "Footprint" "working:SOLDERJUMPER_CLOSEDWIRE" (at 48.26 165.1 0) (effects (font (size 1.27 1.27)) hide))
  (property "Datasheet" "" (at 48.26 165.1 0) (effects (font (size 1.27 1.27)) hide)) (pin "1") (pin "2"))

 (symbol (lib_id "working-eagle-import:GND") (at 200.66 116.84 0) (unit 1) (in_bom yes) (on_board yes) (dnp no)
  (property "Reference" "#GND4" (at 200.66 116.84 0) (effects (font (size 1.27 1.27)) hide))
  (property "Value" "GND" (at 198.12 119.38 0) (effects (font (size 1.778 1.5113)) (justify left bottom)))
  (property "Footprint" "" (at 200.66 116.84 0) (effects (font (size 1.27 1.27)) hide))
  (property "Datasheet" "" (at 200.66 116.84 0) (effects (font (size 1.27 1.27)) hide)) (pin "1"))

 (sheet_instances (path "" (page "1"))))
